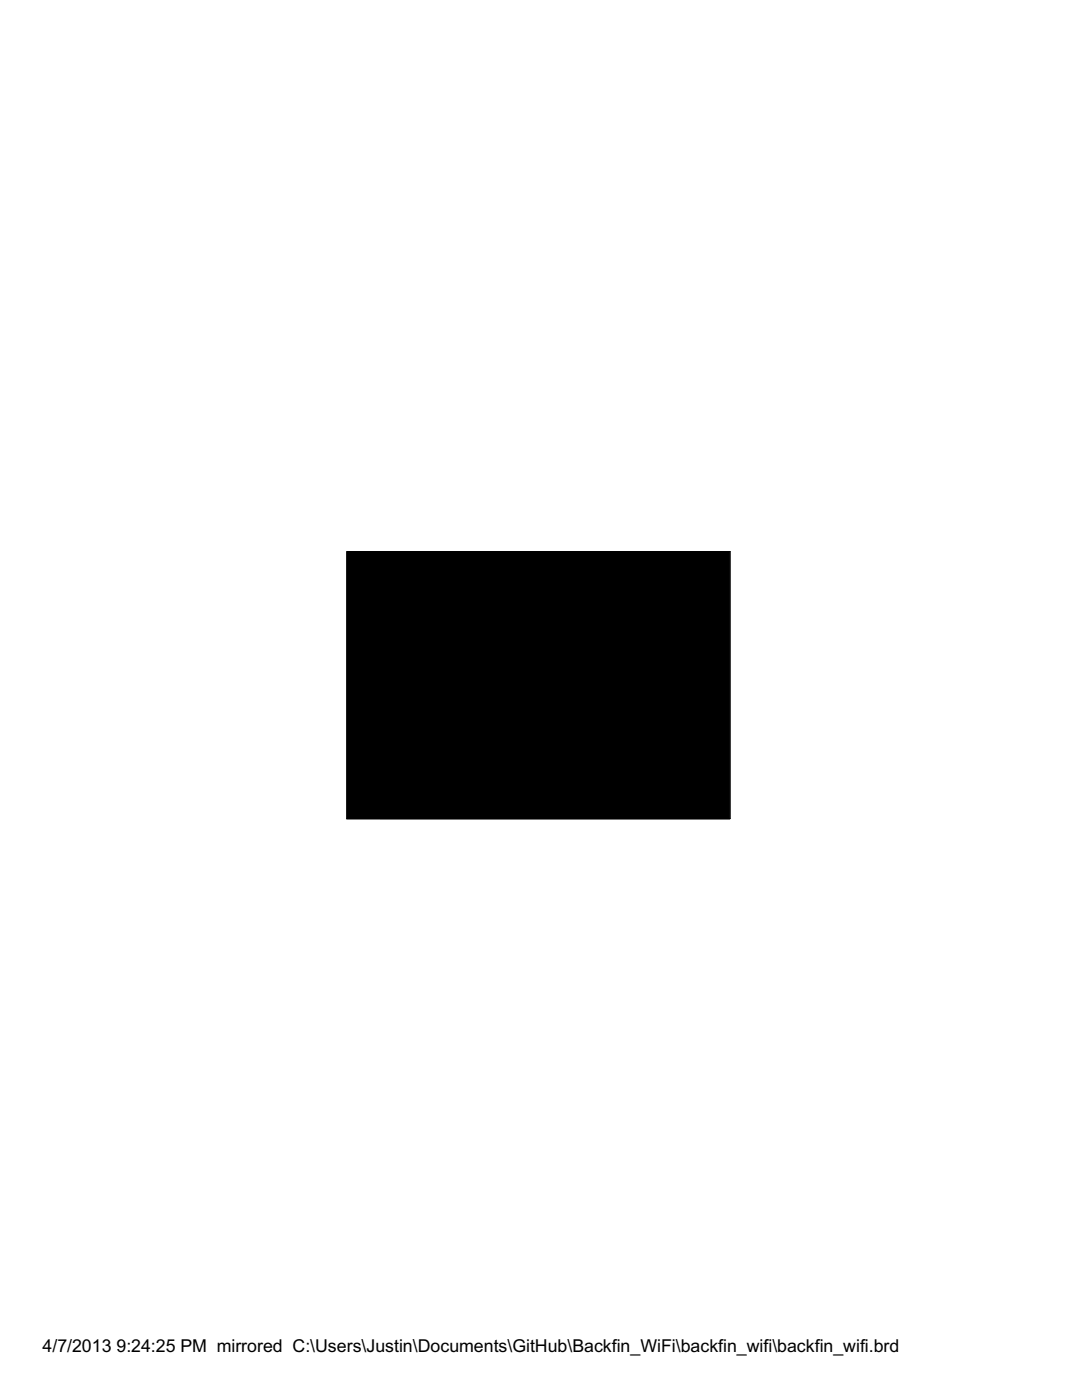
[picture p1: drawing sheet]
<svg xmlns="http://www.w3.org/2000/svg" width="216mm" height="279mm" viewBox="0 0 216 279" stroke-linecap="round" stroke-linejoin="round" font-family="sans-serif">
<g fill="#000" stroke="#000" stroke-width=".2">
<circle cx="130.5" cy="112.6" r="1.99"/>
<circle cx="79.7" cy="127.8" r="1.99"/>
<circle cx="98.2" cy="137.8" r=".74"/>
<circle cx="79.7" cy="155.7" r="1.99"/>
<circle cx="98" cy="142.7" r=".74"/>
<circle cx="98" cy="145.1" r=".74"/>
<circle cx="98" cy="140.3" r=".74"/>
<circle cx="114.1" cy="141.8" r=".74"/>
<circle cx="131.7" cy="160.8" r="1.99"/>
</g>
<g fill="#000" stroke="#000" stroke-width=".2">
<path d="M83.5 117.8h1.7v1.7h-1.7zM87 117.8h1.7v1.7h-1.7zM90.8 119.3h1.2v1.6h-1.2zM91.8 117.1h1.2v1.6h-1.2zM92.7 119.3h1.2v1.6h-1.2zM96.9 118.3h1.1v.9h-1.1zM96.9 119.6h1.1v.9h-1.1zM99.4 118.3h1.1v.8h-1.1zM99.4 119.6h1.1v.9h-1.1zM107.3 118.2h1.1v.9h-1.1zM108.5 118.2h1.1v.9h-1.1zM69.2 110.1h76.4v53.3h-76.4z"/>
<path d="M71 138.5h1.6v1.2h-1.6zM83.9 120.1h.9v1.1h-.9zM85.2 120.1h.9v1.1h-.9zM84.8 127.9h3.3v1.4h-3.3zM84.8 123.9h3.3v1.4h-3.3zM90.1 138.5h.9v1.1h-.9zM91.4 138.5h.8v1.1h-.8zM91.5 127.9h3.4v1.4h-3.4zM91.5 123.9h3.4v1.4h-3.4zM99.7 139.8h1.4v.9h-1.4zM99.7 138.6h1.4v.9h-1.4zM99.7 137.4h1.4v.9h-1.4z"/>
<path d="M99.7 136.2h1.4v.9h-1.4zM99.7 135h1.4v.9h-1.4zM99.7 132.9h1.4v1.4h-1.4zM101.6 132.9h.9v1.4h-.9zM102.8 132.9h.9v1.4h-.9zM103.8 126.4h.4v1.4h-.4zM103.8 120.5h.4v1.4h-.4zM104.4 126.4h.5v1.4h-.5zM104.4 120.5h.5v1.4h-.5zM104 132.9h.9v1.4h-.9zM102.8 139.8h2.6v2.1h-2.6zM102.8 136.2h2.6v2.1h-2.6z"/>
<path d="M105.1 126.4h.4v1.4h-.4zM105.1 120.5h.4v1.4h-.4zM105.2 132.9h.9v1.4h-.9zM105.7 126.4h.5v1.4h-.5zM105.7 120.5h.5v1.4h-.5zM106.4 126.4h.4v1.4h-.4zM106.4 120.5h.4v1.4h-.4zM106.4 132.9h.9v1.4h-.9zM107 126.4h.5v1.4h-.5zM107 120.5h.5v1.4h-.5zM107.7 126.4h.4v1.4h-.4zM107.7 120.5h.4v1.4h-.4z"/>
<path d="M107.6 132.9h.9v1.4h-.9zM108.3 126.4h.5v1.4h-.5zM108.3 120.5h.5v1.4h-.5zM107.6 129.2h1.2v.9h-1.2zM108.8 132.9h.9v1.4h-.9zM107.1 139.8h2.6v2.1h-2.6zM107.1 136.2h2.6v2.1h-2.6zM108.8 129.2h1.2v.9h-1.2zM110 132.9h.9v1.4h-.9zM111.4 135h1.4v.9h-1.4zM111.4 136.2h1.4v.9h-1.4zM111.4 137.4h1.4v.9h-1.4z"/>
<path d="M111.4 138.6h1.4v.9h-1.4zM111.4 139.8h1.4v.9h-1.4zM111.4 132.9h1.4v1.4h-1.4zM113.2 135h1.1v.9h-1.1zM113.2 139.8h1.1v1h-1.1zM114.3 121.6h.8v1.4h-.8zM114.3 124.2h.8v1.4h-.8zM114.1 125.8h1.2v.9h-1.2zM114.4 135h1.1v.9h-1.1zM114.4 139.8h1.1v1h-1.1zM115.3 121.6h.7v1.4h-.7zM115.3 125.8h1.1v.9h-1.1z"/>
<path d="M116.2 121.6h.8v1.4h-.8zM116.2 124.2h.8v1.4h-.8zM117.2 121.4h.9v1.1h-.9zM117.2 120.2h.9v1.1h-.9zM71 146.5h1.6v1.2h-1.6zM86.4 150.9h1v1.1h-1zM86.4 149.7h1v1.1h-1zM87.6 151h1.1v.9h-1.1zM88.7 140.4h.9v1.1h-.9zM88.8 151h1.1v.9h-1.1zM90 140.4h.9v1.1h-.9zM90.1 150.9h1v1.1h-1z"/>
<path d="M90.1 149.7h1v1.1h-1zM94.8 151h1.1v1h-1.1zM95.9 151h1.2v1h-1.2zM99.7 145.8h1.4v.9h-1.4zM99.7 144.6h1.4v.9h-1.4zM99.7 143.4h1.4v.9h-1.4zM99.7 142.2h1.4v.9h-1.4zM99.7 141h1.4v.9h-1.4zM99.7 147.4h1.4v1.4h-1.4zM101.6 147.4h.9v1.4h-.9zM102.8 147.4h.9v1.4h-.9zM104 147.4h.9v1.4h-.9z"/>
<path d="M102.8 143.4h2.6v2.1h-2.6zM105.2 147.4h.9v1.4h-.9zM106.4 147.4h.9v1.4h-.9zM107.6 147.4h.9v1.4h-.9zM108.8 149.7h.8v1.1h-.8zM108.8 147.4h.9v1.4h-.9zM107.1 143.4h2.6v2.1h-2.6zM110 147.4h.9v1.4h-.9zM110 149.7h.9v1.1h-.9zM111.4 141h1.4v.9h-1.4zM111.4 142.2h1.4v.9h-1.4zM111.4 143.4h1.4v.9h-1.4z"/>
<path d="M111.4 144.6h1.4v.9h-1.4zM111.4 145.8h1.4v.9h-1.4zM111.4 147.4h1.4v1.4h-1.4zM114 144.6h1.1v.9h-1.1zM114 145.9h1.1v.9h-1.1z"/>
<circle cx="82.2" cy="112.6" r="1.01"/>
<circle cx="84.8" cy="112.6" r="1.01"/>
<circle cx="87.3" cy="112.6" r="1.01"/>
<circle cx="89.8" cy="112.6" r="1.01"/>
<circle cx="92.4" cy="112.6" r="1.01"/>
<circle cx="94.9" cy="112.6" r="1.01"/>
<circle cx="97.5" cy="112.6" r="1.01"/>
<circle cx="100" cy="112.6" r="1.01"/>
<circle cx="104.1" cy="112.6" r="1.01"/>
<circle cx="106.6" cy="112.6" r="1.01"/>
<circle cx="109.1" cy="112.6" r="1.01"/>
<circle cx="111.7" cy="112.6" r="1.01"/>
<circle cx="114.2" cy="112.6" r="1.01"/>
<circle cx="116.8" cy="112.6" r="1.01"/>
<circle cx="119.3" cy="112.6" r="1.01"/>
<circle cx="121.8" cy="112.6" r="1.01"/>
<circle cx="124.4" cy="112.6" r="1.01"/>
<circle cx="126.9" cy="112.6" r="1.01"/>
<circle cx="79.6" cy="135.4" r=".94"/>
<circle cx="79.6" cy="132.9" r=".94"/>
<circle cx="79.6" cy="138" r=".94"/>
<circle cx="82.1" cy="138" r=".94"/>
<circle cx="82.1" cy="132.9" r=".94"/>
<circle cx="82.1" cy="135.4" r=".94"/>
<circle cx="82.2" cy="160.8" r="1.01"/>
<circle cx="84.8" cy="160.8" r="1.01"/>
<circle cx="87.3" cy="160.8" r="1.01"/>
<circle cx="89.8" cy="160.8" r="1.01"/>
<circle cx="92.4" cy="160.8" r="1.01"/>
<circle cx="94.9" cy="160.8" r="1.01"/>
<circle cx="100" cy="160.8" r="1.01"/>
<circle cx="102.5" cy="160.8" r="1.01"/>
<circle cx="105.1" cy="160.8" r="1.01"/>
<circle cx="107.6" cy="160.8" r="1.01"/>
<circle cx="110.2" cy="160.8" r="1.01"/>
<circle cx="112.7" cy="160.8" r="1.01"/>
<circle cx="115.2" cy="160.8" r="1.01"/>
<circle cx="117.8" cy="160.8" r="1.01"/>
</g>
<path d="M81.2 110.1h64.5v53.3h-69.8l-6.4-6.4v-28.9l10.2-10.2v-6.3z" fill="none" stroke="#000" stroke-width=".2"/>
<g font-size="4">
<text x="8.5" y="269.9">4/7/2013</text>
<text x="23.2" y="269.9">9:24:25 PM mirrored C:\Users\Justin\Documents\GitHub\Backfin_WiFi\backfin_wifi\backfin_wifi.brd</text>
</g>
</svg>
